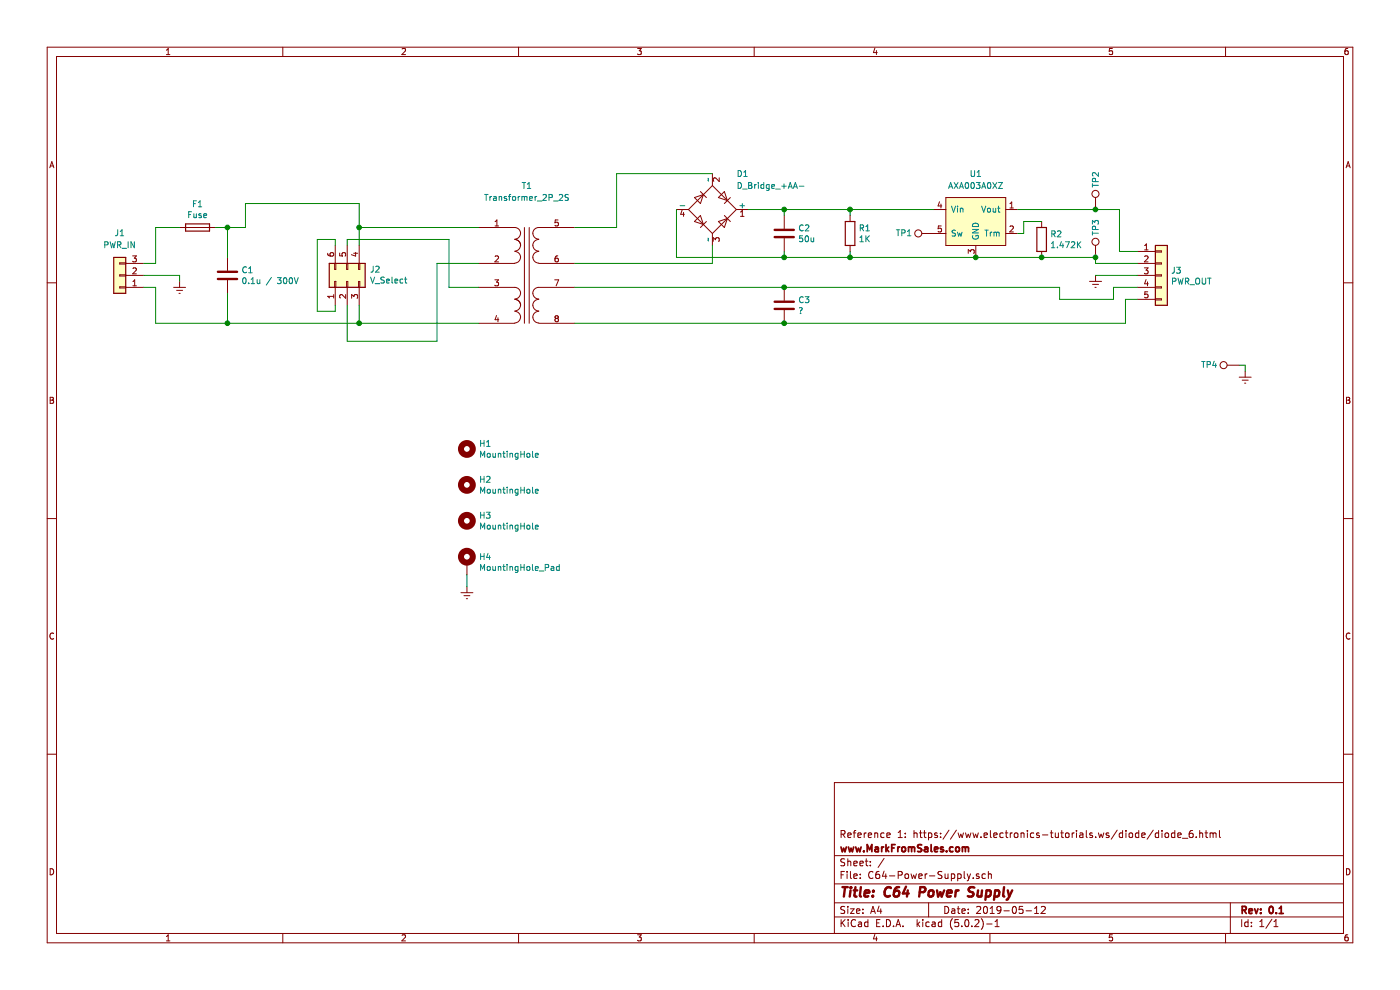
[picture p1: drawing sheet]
EESchema Schematic File Version 4
LIBS:C64-Power-Supply-cache
EELAYER 26 0
EELAYER END
$Descr A4 11693 8268
encoding utf-8
Sheet 1 1
Title "C64 Power Supply"
Date "2019-05-12"
Rev "0.1"
Comp "www.MarkFromSales.com"
Comment1 "Reference 1: https://www.electronics-tutorials.ws/diode/diode_6.html"
Comment2 ""
Comment3 ""
Comment4 ""
$EndDescr
$Comp
L Connector_Generic:Conn_01x03 J1
U 1 1
P 1000 2300
F 0 "J1" H 1000 1950 50  0000 C CNN
F 1 "PWR_IN" H 1000 2050 50  0000 C CNN
F 2 "Connector_JST:JST_VH_B3P-VH_1x03_P3.96mm_Vertical" H 1000 2300 50  0001 C CNN
F 3 "~" H 1000 2300 50  0001 C CNN
	1    1000 2300
	-1   0    0    1   
$EndComp
$Comp
L Device:D_Bridge_+AA- D1
U 1 1
P 5950 1750
F 0 "D1" H 6150 2050 50  0000 L CNN
F 1 "D_Bridge_+AA-" H 6150 1950 50  0000 L CNN
F 2 "Diode_THT:Diode_Bridge_Vishay_GBU" H 5950 1750 50  0001 C CNN
F 3 "~" H 5950 1750 50  0001 C CNN
	1    5950 1750
	1    0    0    -1  
$EndComp
$Comp
L MFS_Power:Transformer_2P_2S T1
U 1 1
P 4400 2300
F 0 "T1" H 4400 3050 50  0000 C CNN
F 1 "Transformer_2P_2S" H 4400 2950 50  0000 C CNN
F 2 "MarkFromSales:Amgis_L01-6371" H 4400 2300 50  0001 C CNN
F 3 "~" H 4400 2300 50  0001 C CNN
	1    4400 2300
	1    0    0    -1  
$EndComp
Wire Wire Line
	5150 1900 5150 1450
Wire Wire Line
	5150 1450 5950 1450
Wire Wire Line
	5950 2200 5950 2050
Wire Wire Line
	5650 2150 6550 2150
Wire Wire Line
	5650 1750 5650 2150
Wire Wire Line
	6250 1750 6550 1750
$Comp
L Device:C C2
U 1 1
P 6550 1950
F 0 "C2" H 6665 1996 50  0000 L CNN
F 1 "50u" H 6665 1905 50  0000 L CNN
F 2 "Capacitor_THT:CP_Axial_L25.0mm_D10.0mm_P30.00mm_Horizontal" H 6588 1800 50  0001 C CNN
F 3 "~" H 6550 1950 50  0001 C CNN
	1    6550 1950
	1    0    0    -1  
$EndComp
$Comp
L Device:R R1
U 1 1
P 7100 1950
F 0 "R1" H 7170 1996 50  0000 L CNN
F 1 "1K" H 7170 1905 50  0000 L CNN
F 2 "Resistor_SMD:R_1206_3216Metric_Pad1.42x1.75mm_HandSolder" V 7030 1950 50  0001 C CNN
F 3 "~" H 7100 1950 50  0001 C CNN
	1    7100 1950
	1    0    0    -1  
$EndComp
Wire Wire Line
	6550 1750 6550 1800
Wire Wire Line
	6550 2100 6550 2150
$Comp
L Device:C C3
U 1 1
P 6550 2550
F 0 "C3" H 6665 2596 50  0000 L CNN
F 1 "1uF 25VAC" H 6665 2505 50  0000 L CNN
F 2 "Capacitor_THT:C_Rect_L18.0mm_W11.0mm_P15.00mm_FKS3_FKP3" H 6588 2400 50  0001 C CNN
F 3 "~" H 6550 2550 50  0001 C CNN
	1    6550 2550
	1    0    0    -1  
$EndComp
$Comp
L power:Earth #PWR01
U 1 1
P 1500 2350
F 0 "#PWR01" H 1500 2100 50  0001 C CNN
F 1 "Earth" H 1500 2200 50  0001 C CNN
F 2 "" H 1500 2350 50  0001 C CNN
F 3 "~" H 1500 2350 50  0001 C CNN
	1    1500 2350
	1    0    0    -1  
$EndComp
$Comp
L Device:Fuse F1
U 1 1
P 1650 1900
F 0 "F1" V 1453 1900 50  0000 C CNN
F 1 "Fuse" V 1544 1900 50  0000 C CNN
F 2 "Connector_JST:JST_VH_B2P-VH_1x02_P3.96mm_Vertical" V 1580 1900 50  0001 C CNN
F 3 "~" H 1650 1900 50  0001 C CNN
	1    1650 1900
	0    1    1    0   
$EndComp
Wire Wire Line
	1200 2300 1500 2300
Wire Wire Line
	1500 2300 1500 2350
Wire Wire Line
	1200 2400 1300 2400
Wire Wire Line
	1300 2400 1300 2700
Wire Wire Line
	1200 2200 1300 2200
Wire Wire Line
	1300 2200 1300 1900
$Comp
L Device:C C1
U 1 1
P 1900 2300
F 0 "C1" H 2015 2346 50  0000 L CNN
F 1 "0.1u / 300V" H 2015 2255 50  0000 L CNN
F 2 "Capacitor_THT:C_Rect_L26.5mm_W10.5mm_P22.50mm_MKS4" H 1938 2150 50  0001 C CNN
F 3 "~" H 1900 2300 50  0001 C CNN
	1    1900 2300
	1    0    0    -1  
$EndComp
Wire Wire Line
	1800 1900 1900 1900
Wire Wire Line
	1900 1900 1900 2150
Connection ~ 1900 1900
Wire Wire Line
	1900 1900 2050 1900
Wire Wire Line
	1900 2450 1900 2700
Wire Wire Line
	1300 1900 1500 1900
Wire Wire Line
	1300 2700 1900 2700
Connection ~ 1900 2700
$Comp
L Connector_Generic:Conn_02x03_Counter_Clockwise J2
U 1 1
P 2900 2350
F 0 "J2" V 2996 2162 50  0000 R CNN
F 1 "V_Select" V 2905 2162 50  0000 R CNN
F 2 "Connector_JST:JST_VH_B6P-VH_1x06_P3.96mm_Vertical" H 2900 2350 50  0001 C CNN
F 3 "~" H 2900 2350 50  0001 C CNN
	1    2900 2350
	0    -1   -1   0   
$EndComp
Wire Wire Line
	3000 2050 3000 1900
Wire Wire Line
	3000 1700 2050 1700
Wire Wire Line
	2050 1700 2050 1900
Wire Wire Line
	4000 1900 3000 1900
Connection ~ 3000 1900
Wire Wire Line
	3000 1900 3000 1700
Wire Wire Line
	2900 2050 2900 2000
Wire Wire Line
	2900 2000 3750 2000
Wire Wire Line
	2800 2050 2800 2000
Wire Wire Line
	2800 2000 2650 2000
Wire Wire Line
	2650 2000 2650 2600
Wire Wire Line
	2650 2600 2800 2600
Wire Wire Line
	2800 2600 2800 2550
Wire Wire Line
	1900 2700 3000 2700
Wire Wire Line
	3000 2550 3000 2700
Connection ~ 3000 2700
Wire Wire Line
	3000 2700 4000 2700
Wire Wire Line
	2900 2550 2900 2850
Wire Wire Line
	2900 2850 3650 2850
Wire Wire Line
	3650 2850 3650 2200
Wire Wire Line
	3650 2200 4000 2200
Wire Wire Line
	4800 1900 5150 1900
Wire Wire Line
	4800 2200 5950 2200
Wire Wire Line
	4800 2400 6550 2400
Wire Wire Line
	4800 2700 6550 2700
$Comp
L Mechanical:MountingHole H1
U 1 1
P 3900 3750
F 0 "H1" H 4000 3796 50  0000 L CNN
F 1 "MountingHole" H 4000 3705 50  0000 L CNN
F 2 "MountingHole:MountingHole_3.2mm_M3" H 3900 3750 50  0001 C CNN
F 3 "~" H 3900 3750 50  0001 C CNN
	1    3900 3750
	1    0    0    -1  
$EndComp
$Comp
L Mechanical:MountingHole H2
U 1 1
P 3900 4050
F 0 "H2" H 4000 4096 50  0000 L CNN
F 1 "MountingHole" H 4000 4005 50  0000 L CNN
F 2 "MountingHole:MountingHole_3.2mm_M3" H 3900 4050 50  0001 C CNN
F 3 "~" H 3900 4050 50  0001 C CNN
	1    3900 4050
	1    0    0    -1  
$EndComp
$Comp
L Mechanical:MountingHole H3
U 1 1
P 3900 4350
F 0 "H3" H 4000 4396 50  0000 L CNN
F 1 "MountingHole" H 4000 4305 50  0000 L CNN
F 2 "MountingHole:MountingHole_3.2mm_M3" H 3900 4350 50  0001 C CNN
F 3 "~" H 3900 4350 50  0001 C CNN
	1    3900 4350
	1    0    0    -1  
$EndComp
$Comp
L Mechanical:MountingHole_Pad H4
U 1 1
P 3900 4700
F 0 "H4" H 4000 4751 50  0000 L CNN
F 1 "MountingHole_Pad" H 4000 4660 50  0000 L CNN
F 2 "MountingHole:MountingHole_3.2mm_M3_Pad" H 3900 4700 50  0001 C CNN
F 3 "~" H 3900 4700 50  0001 C CNN
	1    3900 4700
	1    0    0    -1  
$EndComp
$Comp
L power:Earth #PWR02
U 1 1
P 3900 4900
F 0 "#PWR02" H 3900 4650 50  0001 C CNN
F 1 "Earth" H 3900 4750 50  0001 C CNN
F 2 "" H 3900 4900 50  0001 C CNN
F 3 "~" H 3900 4900 50  0001 C CNN
	1    3900 4900
	1    0    0    -1  
$EndComp
Wire Wire Line
	3900 4800 3900 4900
$Comp
L Connector:TestPoint TP2
U 1 1
P 9150 1750
F 0 "TP2" V 9150 2000 50  0000 C CNN
F 1 "TestPoint" V 9100 2100 50  0001 C CNN
F 2 "TestPoint:TestPoint_Pad_D2.5mm" H 9350 1750 50  0001 C CNN
F 3 "~" H 9350 1750 50  0001 C CNN
	1    9150 1750
	1    0    0    -1  
$EndComp
$Comp
L Connector:TestPoint TP1
U 1 1
P 7800 1950
F 0 "TP1" V 7800 2200 50  0000 C CNN
F 1 "TestPoint" V 7750 2300 50  0001 C CNN
F 2 "TestPoint:TestPoint_Pad_D2.5mm" H 8000 1950 50  0001 C CNN
F 3 "~" H 8000 1950 50  0001 C CNN
	1    7800 1950
	0    -1   -1   0   
$EndComp
$Comp
L Connector:TestPoint TP3
U 1 1
P 9150 2150
F 0 "TP3" V 9150 2400 50  0000 C CNN
F 1 "TestPoint" V 9100 2500 50  0001 C CNN
F 2 "TestPoint:TestPoint_Pad_D2.5mm" H 9350 2150 50  0001 C CNN
F 3 "~" H 9350 2150 50  0001 C CNN
	1    9150 2150
	1    0    0    -1  
$EndComp
$Comp
L power:Earth #PWR03
U 1 1
P 10400 3100
F 0 "#PWR03" H 10400 2850 50  0001 C CNN
F 1 "Earth" H 10400 2950 50  0001 C CNN
F 2 "" H 10400 3100 50  0001 C CNN
F 3 "~" H 10400 3100 50  0001 C CNN
	1    10400 3100
	1    0    0    -1  
$EndComp
Wire Wire Line
	10350 3050 10400 3050
Wire Wire Line
	10400 3050 10400 3100
Wire Wire Line
	4000 2400 3750 2400
Wire Wire Line
	3750 2400 3750 2000
$Comp
L Connector_Generic:Conn_01x05 J3
U 1 1
P 9700 2300
F 0 "J3" H 9779 2342 50  0000 L CNN
F 1 "PWR_OUT" H 9779 2251 50  0000 L CNN
F 2 "Connector_JST:JST_VH_B5P-VH_1x05_P3.96mm_Vertical" H 9700 2300 50  0001 C CNN
F 3 "~" H 9700 2300 50  0001 C CNN
	1    9700 2300
	1    0    0    -1  
$EndComp
$Comp
L power:Earth #PWR0101
U 1 1
P 9150 2300
F 0 "#PWR0101" H 9150 2050 50  0001 C CNN
F 1 "Earth" H 9150 2150 50  0001 C CNN
F 2 "" H 9150 2300 50  0001 C CNN
F 3 "~" H 9150 2300 50  0001 C CNN
	1    9150 2300
	1    0    0    -1  
$EndComp
Wire Wire Line
	9500 2300 9150 2300
Wire Wire Line
	9500 2400 9300 2400
Wire Wire Line
	9300 2400 9300 2500
Wire Wire Line
	9300 2500 8850 2500
Wire Wire Line
	8850 2500 8850 2400
Wire Wire Line
	9400 2700 9400 2500
Wire Wire Line
	9400 2500 9500 2500
Wire Wire Line
	9350 1750 9350 2100
Wire Wire Line
	9350 2100 9500 2100
Wire Wire Line
	9150 2200 9150 2150
Wire Wire Line
	9150 2200 9500 2200
Wire Wire Line
	6550 2150 7100 2150
Connection ~ 6550 2150
Connection ~ 6550 1750
Wire Wire Line
	7100 1750 7100 1800
Wire Wire Line
	7100 1750 6550 1750
Wire Wire Line
	7100 2100 7100 2150
$Comp
L MFS_Power:AXA003A0XZ U1
U 1 1
P 8150 2000
F 0 "U1" H 8150 2550 50  0000 C CNN
F 1 "AXA003A0XZ" H 8150 2450 50  0000 C CNN
F 2 "MarkFromSales:AXA003A0XZ" H 8150 2600 50  0001 C CNN
F 3 "" H 8150 2600 50  0001 C CNN
	1    8150 2000
	1    0    0    -1  
$EndComp
Wire Wire Line
	8150 2150 8700 2150
Connection ~ 8150 2150
$Comp
L Device:R R2
U 1 1
P 8700 2000
F 0 "R2" H 8770 2046 50  0000 L CNN
F 1 "1.472K" H 8770 1955 50  0000 L CNN
F 2 "Resistor_SMD:R_1206_3216Metric_Pad1.42x1.75mm_HandSolder" V 8630 2000 50  0001 C CNN
F 3 "~" H 8700 2000 50  0001 C CNN
	1    8700 2000
	1    0    0    -1  
$EndComp
Connection ~ 8700 2150
Wire Wire Line
	8500 1950 8550 1950
Wire Wire Line
	8550 1950 8550 1850
Wire Wire Line
	8550 1850 8700 1850
Connection ~ 9150 2150
Connection ~ 9150 1750
Wire Wire Line
	9150 1750 9350 1750
Wire Wire Line
	8500 1750 9150 1750
Wire Wire Line
	8700 2150 9150 2150
Wire Wire Line
	7100 1750 7800 1750
Connection ~ 7100 1750
Wire Wire Line
	7100 2150 8150 2150
Connection ~ 7100 2150
Wire Wire Line
	6550 2400 8850 2400
Connection ~ 6550 2400
Wire Wire Line
	6550 2700 9400 2700
Connection ~ 6550 2700
$Comp
L Connector:TestPoint TP4
U 1 1
P 10350 3050
F 0 "TP4" V 10350 3300 50  0000 C CNN
F 1 "TestPoint" V 10300 3400 50  0001 C CNN
F 2 "TestPoint:TestPoint_Pad_D2.5mm" H 10550 3050 50  0001 C CNN
F 3 "~" H 10550 3050 50  0001 C CNN
	1    10350 3050
	0    -1   -1   0   
$EndComp
$EndSCHEMATC
